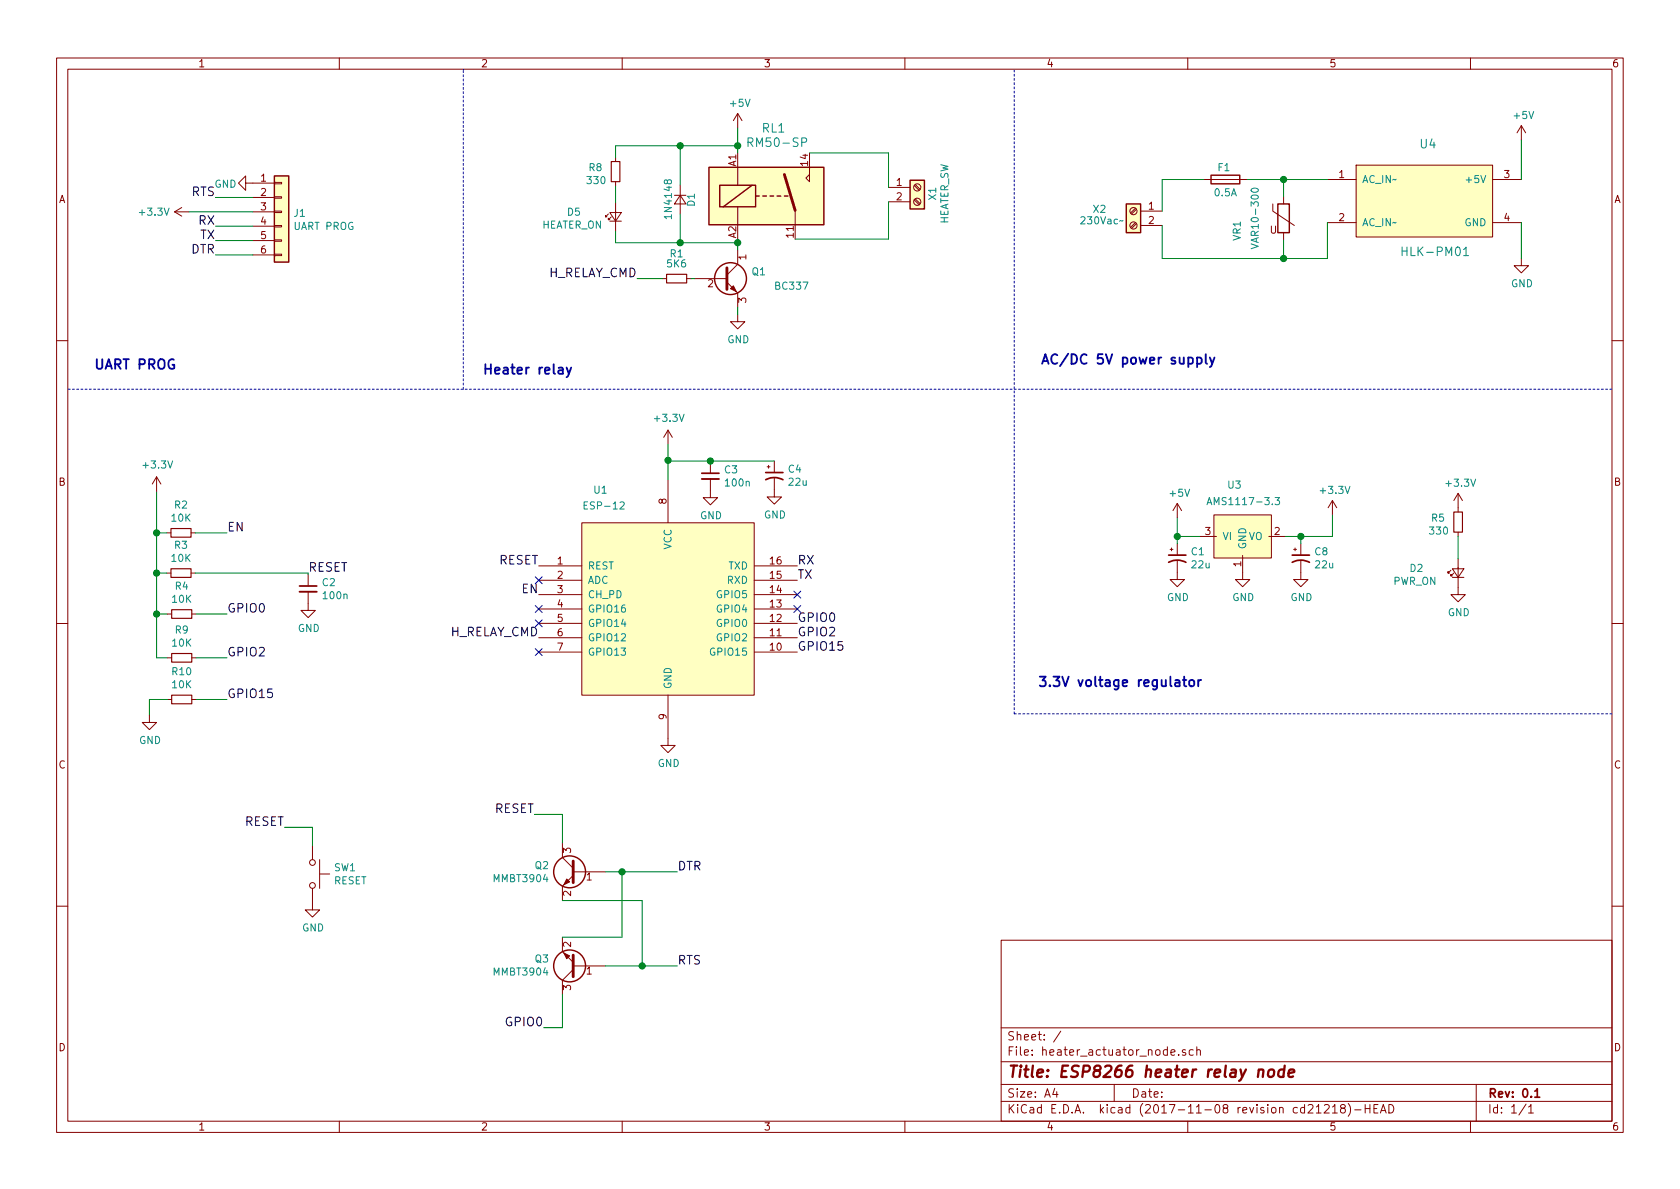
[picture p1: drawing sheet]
EESchema Schematic File Version 4
EELAYER 26 0
EELAYER END
$Descr A4 11693 8268
encoding utf-8
Sheet 1 1
Title "ESP8266 heater relay node"
Date ""
Rev "0.1"
Comp ""
Comment1 ""
Comment2 ""
Comment3 ""
Comment4 ""
$EndDescr
$Comp
L heater_actuator_node-archive:GND #PWR012
U 1 1
P 8650 3975
F 0 "#PWR012" H 8650 3725 50  0001 C CNN
F 1 "GND" H 8655 3802 50  0000 C CNN
F 2 "" H 8650 3975 50  0000 C CNN
F 3 "" H 8650 3975 50  0000 C CNN
	1    8650 3975
	1    0    0    -1  
$EndComp
$Comp
L heater_actuator_node-archive:CP1_Small C8
U 1 1
P 9055 3875
F 0 "C8" H 9146 3921 50  0000 L CNN
F 1 "22u" H 9146 3830 50  0000 L CNN
F 2 "Capacitors_Tantalum_SMD:CP_Tantalum_Case-B_EIA-3528-21_Hand" H 9146 3784 50  0001 L CNN
F 3 "" H 9055 3875 50  0000 C CNN
	1    9055 3875
	1    0    0    -1  
$EndComp
$Comp
L heater_actuator_node-archive:GND #PWR013
U 1 1
P 9055 3975
F 0 "#PWR013" H 9055 3725 50  0001 C CNN
F 1 "GND" H 9060 3802 50  0000 C CNN
F 2 "" H 9055 3975 50  0000 C CNN
F 3 "" H 9055 3975 50  0000 C CNN
	1    9055 3975
	1    0    0    -1  
$EndComp
$Comp
L heater_actuator_node-archive:+3.3V #PWR014
U 1 1
P 9275 3575
F 0 "#PWR014" H 9275 3425 50  0001 C CNN
F 1 "+3.3V" H 9290 3748 50  0000 C CNN
F 2 "" H 9275 3575 50  0000 C CNN
F 3 "" H 9275 3575 50  0000 C CNN
	1    9275 3575
	1    0    0    -1  
$EndComp
$Comp
L heater_actuator_node-archive:+5V #PWR015
U 1 1
P 8195 3595
F 0 "#PWR015" H 8195 3445 50  0001 C CNN
F 1 "+5V" H 8210 3768 50  0000 C CNN
F 2 "" H 8195 3595 50  0000 C CNN
F 3 "" H 8195 3595 50  0000 C CNN
	1    8195 3595
	1    0    0    -1  
$EndComp
Text Notes 7220 4785 0    67   ~ 13
3.3V voltage regulator
Text Notes 650  2575 0    67   ~ 13
UART PROG
$Comp
L heater_actuator_node-archive:LED_Small D5
U 1 1
P 4285 1500
F 0 "D5" V 4315 1790 50  0000 C CNN
F 1 "HEATER_ON" V 4225 1800 50  0000 C CNN
F 2 "LEDs:LED_D3.0mm" V 4285 1500 50  0001 C CNN
F 3 "" V 4285 1500 50  0000 C CNN
	1    4285 1500
	0    -1   -1   0   
$EndComp
$Comp
L heater_actuator_node-archive:R_Small R8
U 1 1
P 4285 1185
F 0 "R8" H 4145 1215 50  0000 C CNN
F 1 "330" H 4150 1125 50  0000 C CNN
F 2 "Resistors_ThroughHole:R_Axial_DIN0204_L3.6mm_D1.6mm_P7.62mm_Horizontal" V 4181 1185 50  0001 C CNN
F 3 "" H 4285 1185 50  0000 C CNN
	1    4285 1185
	1    0    0    -1  
$EndComp
Text Notes 3355 2610 0    67   ~ 13
Heater relay
$Comp
L heater_actuator_node-archive:D_Small D1
U 1 1
P 4735 1380
F 0 "D1" H 4685 1460 50  0000 L CNN
F 1 "1N4148" H 4585 1300 50  0000 L CNN
F 2 "Diodes_ThroughHole:D_DO-35_SOD27_P10.16mm_Horizontal" V 4735 1380 50  0001 C CNN
F 3 "" V 4735 1380 50  0000 C CNN
	1    4735 1380
	0    1    1    0   
$EndComp
$Comp
L heater_actuator_node-archive:+5V #PWR018
U 1 1
P 5135 880
F 0 "#PWR018" H 5135 730 50  0001 C CNN
F 1 "+5V" H 5150 1053 50  0000 C CNN
F 2 "" H 5135 880 50  0000 C CNN
F 3 "" H 5135 880 50  0000 C CNN
	1    5135 880 
	1    0    0    -1  
$EndComp
$Comp
L heater_actuator_node-archive:Q_NPN_CBE Q1
U 1 1
P 5035 1930
F 0 "Q1" H 5335 1980 50  0000 R CNN
F 1 "BC337" H 5635 1880 50  0000 R CNN
F 2 "TO_SOT_Packages_THT:TO-92_Molded_Narrow" H 5235 2030 50  0001 C CNN
F 3 "" H 5035 1930 50  0000 C CNN
	1    5035 1930
	1    0    0    -1  
$EndComp
$Comp
L heater_actuator_node-archive:R_Small R1
U 1 1
P 4710 1930
F 0 "R1" V 4535 1930 50  0000 C CNN
F 1 "5K6" V 4605 1930 50  0000 C CNN
F 2 "Resistors_SMD:R_0805_HandSoldering" V 4606 1930 50  0001 C CNN
F 3 "" H 4710 1930 50  0000 C CNN
	1    4710 1930
	0    1    1    0   
$EndComp
$Comp
L heater_actuator_node-archive:GND #PWR019
U 1 1
P 5135 2180
F 0 "#PWR019" H 5135 1930 50  0001 C CNN
F 1 "GND" H 5140 2007 50  0000 C CNN
F 2 "" H 5135 2180 50  0000 C CNN
F 3 "" H 5135 2180 50  0000 C CNN
	1    5135 2180
	1    0    0    -1  
$EndComp
Text Label 4435 1930 2    60   ~ 0
H_RELAY_CMD
$Comp
L heater_actuator_node-archive:Screw_Terminal_01x02 X1
U 1 1
P 6385 1295
F 0 "X1" V 6490 1250 50  0000 C CNN
F 1 "HEATER_SW" V 6575 1250 50  0000 C CNN
F 2 "Terminal_Blocks:TerminalBlock_Pheonix_PT-3.5mm_2pol" H 6385 1295 50  0001 C CNN
F 3 "" H 6385 1295 50  0000 C CNN
	1    6385 1295
	1    0    0    -1  
$EndComp
Text Notes 7240 2540 0    67   ~ 13
AC/DC 5V power supply
$Comp
L heater_actuator_node-archive:HLK-PM01 U4
U 1 1
P 9940 1390
F 0 "U4" H 9940 1790 60  0000 C CNN
F 1 "HLK-PM01" H 9990 1040 60  0000 C CNN
F 2 "myfootprints:HLK-PM01" H 9940 1390 60  0001 C CNN
F 3 "" H 9940 1390 60  0000 C CNN
	1    9940 1390
	1    0    0    -1  
$EndComp
$Comp
L heater_actuator_node-archive:+5V #PWR020
U 1 1
P 10590 965
F 0 "#PWR020" H 10590 815 50  0001 C CNN
F 1 "+5V" H 10605 1138 50  0000 C CNN
F 2 "" H 10590 965 50  0000 C CNN
F 3 "" H 10590 965 50  0000 C CNN
	1    10590 965 
	1    0    0    -1  
$EndComp
$Comp
L heater_actuator_node-archive:GND #PWR021
U 1 1
P 10590 1790
F 0 "#PWR021" H 10590 1540 50  0001 C CNN
F 1 "GND" H 10595 1617 50  0000 C CNN
F 2 "" H 10590 1790 50  0000 C CNN
F 3 "" H 10590 1790 50  0000 C CNN
	1    10590 1790
	1    0    0    -1  
$EndComp
$Comp
L heater_actuator_node-archive:Screw_Terminal_01x02 X2
U 1 1
P 7890 1460
F 0 "X2" H 8125 1475 50  0000 C CNN
F 1 "230Vac~~" H 8110 1395 50  0000 C CNN
F 2 "Terminal_Blocks:TerminalBlock_Pheonix_PT-3.5mm_2pol" H 7890 1460 50  0001 C CNN
F 3 "" H 7890 1460 50  0000 C CNN
	1    7890 1460
	-1   0    0    -1  
$EndComp
$Comp
L heater_actuator_node-archive:RM50-SP RL1
U 1 1
P 5335 1355
F 0 "RL1" H 5385 1830 60  0000 C CNN
F 1 "RM50-SP" H 5410 1730 60  0000 C CNN
F 2 "myfootprints:RM50_SP" H 5335 1355 60  0001 C CNN
F 3 "" H 5335 1355 60  0000 C CNN
	1    5335 1355
	1    0    0    -1  
$EndComp
$Comp
L heater_actuator_node-archive:Fuse F1
U 1 1
P 8530 1240
F 0 "F1" V 8445 1230 50  0000 C CNN
F 1 "0.5A" V 8620 1240 50  0000 C CNN
F 2 "Fuse_Holders_and_Fuses:Fuseholder5x20_horiz_open_lateral_Type-II" H 8530 1240 50  0001 C CNN
F 3 "" H 8530 1240 50  0000 C CNN
	1    8530 1240
	0    1    1    0   
$EndComp
$Comp
L heater_actuator_node-archive:Varistor VR1
U 1 1
P 8935 1510
F 0 "VR1" V 8610 1350 50  0000 L CNN
F 1 "VAR10-300" V 8735 1290 50  0000 L CNN
F 2 "Varistors:RV_Disc_D12_W6.3_P7.5" H 8935 1510 50  0001 C CNN
F 3 "" H 8935 1510 50  0000 C CNN
	1    8935 1510
	1    0    0    -1  
$EndComp
$Comp
L heater_actuator_node-archive:AMS1117 U3
U 1 1
P 8750 3725
F 0 "U3" H 8540 4085 50  0000 L CNN
F 1 "AMS1117-3.3" H 8395 3970 50  0000 L CNN
F 2 "TO_SOT_Packages_SMD:SOT-223" H 8750 3725 50  0001 L CNN
F 3 "" H 8750 3725 60  0001 C CNN
	1    8750 3725
	1    0    0    -1  
$EndComp
$Comp
L heater_actuator_node-archive:ESP-12 U1
U 1 1
P 4650 4230
F 0 "U1" H 4180 5060 50  0000 C CNN
F 1 "ESP-12" H 4205 4950 50  0000 C CNN
F 2 "myfootprints.pretty:ESP-12" H 4650 4230 50  0001 C CNN
F 3 "" H 4650 4230 50  0001 C CNN
	1    4650 4230
	1    0    0    -1  
$EndComp
$Comp
L heater_actuator_node-archive:CP1_Small C1
U 1 1
P 8195 3875
F 0 "C1" H 8286 3921 50  0000 L CNN
F 1 "22u" H 8286 3830 50  0000 L CNN
F 2 "Capacitors_Tantalum_SMD:CP_Tantalum_Case-B_EIA-3528-21_Hand" H 8286 3784 50  0001 L CNN
F 3 "" H 8195 3875 50  0000 C CNN
	1    8195 3875
	1    0    0    -1  
$EndComp
$Comp
L heater_actuator_node-archive:GND #PWR01
U 1 1
P 8195 3975
F 0 "#PWR01" H 8195 3725 50  0001 C CNN
F 1 "GND" H 8200 3802 50  0000 C CNN
F 2 "" H 8195 3975 50  0000 C CNN
F 3 "" H 8195 3975 50  0000 C CNN
	1    8195 3975
	1    0    0    -1  
$EndComp
$Comp
L heater_actuator_node-archive:GND #PWR02
U 1 1
P 4650 5130
F 0 "#PWR02" H 4650 4880 50  0001 C CNN
F 1 "GND" H 4655 4957 50  0000 C CNN
F 2 "" H 4650 5130 50  0000 C CNN
F 3 "" H 4650 5130 50  0000 C CNN
	1    4650 5130
	1    0    0    -1  
$EndComp
$Comp
L heater_actuator_node-archive:Conn_01x06 J1
U 1 1
P 1960 1465
F 0 "J1" H 2040 1457 50  0000 L CNN
F 1 "UART PROG" H 2040 1366 50  0000 L CNN
F 2 "Pin_Headers:Pin_Header_Straight_1x06_Pitch2.54mm" H 1960 1465 50  0001 C CNN
F 3 "~" H 1960 1465 50  0001 C CNN
	1    1960 1465
	1    0    0    -1  
$EndComp
$Comp
L heater_actuator_node-archive:GND #PWR06
U 1 1
P 1760 1265
F 0 "#PWR06" H 1760 1015 50  0001 C CNN
F 1 "GND" V 1765 1075 50  0000 C CNN
F 2 "" H 1760 1265 50  0000 C CNN
F 3 "" H 1760 1265 50  0000 C CNN
	1    1760 1265
	0    1    1    0   
$EndComp
Wire Notes Line
	475  2700 11225 2700
Wire Wire Line
	8950 3725 9055 3725
Wire Wire Line
	9055 3725 9055 3775
Wire Wire Line
	9275 3725 9275 3575
Connection ~ 9055 3725
Wire Wire Line
	8195 3725 8350 3725
Wire Wire Line
	8195 3595 8195 3725
Wire Wire Line
	4735 1005 4735 1280
Wire Wire Line
	4735 1480 4735 1680
Wire Wire Line
	5135 880  5135 1005
Wire Wire Line
	5135 1655 5135 1680
Wire Wire Line
	4285 1680 4735 1680
Connection ~ 5135 1680
Wire Wire Line
	4285 1005 4735 1005
Connection ~ 5135 1005
Wire Wire Line
	4810 1930 4835 1930
Wire Wire Line
	5135 2130 5135 2180
Wire Wire Line
	4610 1930 4435 1930
Wire Wire Line
	5635 1055 6185 1055
Wire Wire Line
	6185 1655 5535 1655
Wire Wire Line
	10590 965  10590 1240
Wire Wire Line
	10590 1540 10590 1790
Wire Wire Line
	8680 1240 8935 1240
Wire Wire Line
	9240 1790 9240 1540
Wire Wire Line
	8090 1790 8935 1790
Wire Wire Line
	8090 1240 8380 1240
Wire Wire Line
	8090 1240 8090 1460
Wire Wire Line
	8090 1560 8090 1790
Wire Wire Line
	6185 1055 6185 1295
Wire Wire Line
	6185 1395 6185 1655
Wire Wire Line
	8935 1240 8935 1360
Connection ~ 8935 1240
Wire Wire Line
	8935 1660 8935 1790
Connection ~ 8935 1790
Wire Notes Line
	3225 2700 3225 475 
Wire Notes Line
	3225 475  3230 475 
Connection ~ 8195 3725
Wire Wire Line
	1760 1365 1500 1365
Wire Wire Line
	1760 1565 1500 1565
Wire Wire Line
	1760 1665 1500 1665
Wire Wire Line
	1760 1765 1500 1765
$Comp
L heater_actuator_node-archive:+3.3V #PWR05
U 1 1
P 1315 1465
F 0 "#PWR05" H 1315 1315 50  0001 C CNN
F 1 "+3.3V" V 1310 1710 50  0000 C CNN
F 2 "" H 1315 1465 50  0000 C CNN
F 3 "" H 1315 1465 50  0000 C CNN
	1    1315 1465
	0    -1   -1   0   
$EndComp
Text Label 1500 1365 2    60   ~ 0
RTS
Text Label 1500 1565 2    60   ~ 0
RX
Wire Wire Line
	1760 1465 1315 1465
Text Label 1500 1665 2    60   ~ 0
TX
Text Label 1500 1765 2    60   ~ 0
DTR
$Comp
L heater_actuator_node-archive:R_Small R2
U 1 1
P 1260 3700
F 0 "R2" V 1064 3700 50  0000 C CNN
F 1 "10K" V 1155 3700 50  0000 C CNN
F 2 "Resistors_SMD:R_0805_HandSoldering" H 1260 3700 50  0001 C CNN
F 3 "" H 1260 3700 50  0001 C CNN
	1    1260 3700
	0    1    1    0   
$EndComp
$Comp
L heater_actuator_node-archive:R_Small R3
U 1 1
P 1260 3980
F 0 "R3" V 1064 3980 50  0000 C CNN
F 1 "10K" V 1155 3980 50  0000 C CNN
F 2 "Resistors_SMD:R_0805_HandSoldering" H 1260 3980 50  0001 C CNN
F 3 "" H 1260 3980 50  0001 C CNN
	1    1260 3980
	0    1    1    0   
$EndComp
$Comp
L heater_actuator_node-archive:R_Small R4
U 1 1
P 1265 4265
F 0 "R4" V 1069 4265 50  0000 C CNN
F 1 "10K" V 1160 4265 50  0000 C CNN
F 2 "Resistors_SMD:R_0805_HandSoldering" H 1265 4265 50  0001 C CNN
F 3 "" H 1265 4265 50  0001 C CNN
	1    1265 4265
	0    1    1    0   
$EndComp
$Comp
L heater_actuator_node-archive:R_Small R9
U 1 1
P 1265 4570
F 0 "R9" V 1069 4570 50  0000 C CNN
F 1 "10K" V 1160 4570 50  0000 C CNN
F 2 "Resistors_SMD:R_0805_HandSoldering" H 1265 4570 50  0001 C CNN
F 3 "" H 1265 4570 50  0001 C CNN
	1    1265 4570
	0    1    1    0   
$EndComp
$Comp
L heater_actuator_node-archive:R_Small R10
U 1 1
P 1265 4860
F 0 "R10" V 1069 4860 50  0000 C CNN
F 1 "10K" V 1160 4860 50  0000 C CNN
F 2 "Resistors_SMD:R_0805_HandSoldering" H 1265 4860 50  0001 C CNN
F 3 "" H 1265 4860 50  0001 C CNN
	1    1265 4860
	0    1    1    0   
$EndComp
Wire Wire Line
	1090 4570 1165 4570
Wire Wire Line
	1090 3410 1090 3700
Wire Wire Line
	1090 3700 1160 3700
Wire Wire Line
	1090 3980 1160 3980
Connection ~ 1090 3980
Wire Wire Line
	1165 4265 1090 4265
Connection ~ 1090 4265
Connection ~ 1090 3700
$Comp
L heater_actuator_node-archive:+3.3V #PWR09
U 1 1
P 4650 3085
F 0 "#PWR09" H 4650 2935 50  0001 C CNN
F 1 "+3.3V" H 4655 3270 50  0000 C CNN
F 2 "" H 4650 3085 50  0000 C CNN
F 3 "" H 4650 3085 50  0000 C CNN
	1    4650 3085
	1    0    0    -1  
$EndComp
$Comp
L heater_actuator_node-archive:+3.3V #PWR04
U 1 1
P 1090 3410
F 0 "#PWR04" H 1090 3260 50  0001 C CNN
F 1 "+3.3V" H 1095 3595 50  0000 C CNN
F 2 "" H 1090 3410 50  0000 C CNN
F 3 "" H 1090 3410 50  0000 C CNN
	1    1090 3410
	1    0    0    -1  
$EndComp
Wire Wire Line
	1360 3700 1580 3700
Wire Wire Line
	1360 3980 2145 3980
Wire Wire Line
	1365 4265 1580 4265
Wire Wire Line
	1365 4570 1580 4570
Wire Wire Line
	1365 4860 1580 4860
Wire Wire Line
	1165 4860 1040 4860
Wire Wire Line
	1040 4860 1040 4970
$Comp
L heater_actuator_node-archive:GND #PWR03
U 1 1
P 1040 4970
F 0 "#PWR03" H 1040 4720 50  0001 C CNN
F 1 "GND" H 1045 4797 50  0000 C CNN
F 2 "" H 1040 4970 50  0000 C CNN
F 3 "" H 1040 4970 50  0000 C CNN
	1    1040 4970
	1    0    0    -1  
$EndComp
$Comp
L heater_actuator_node-archive:C_Small C2
U 1 1
P 2145 4090
F 0 "C2" H 2237 4136 50  0000 L CNN
F 1 "100n" H 2237 4045 50  0000 L CNN
F 2 "Capacitors_SMD:C_0805_HandSoldering" H 2145 4090 50  0001 C CNN
F 3 "" H 2145 4090 50  0001 C CNN
	1    2145 4090
	1    0    0    -1  
$EndComp
Wire Wire Line
	2145 3980 2145 3990
$Comp
L heater_actuator_node-archive:GND #PWR07
U 1 1
P 2145 4190
F 0 "#PWR07" H 2145 3940 50  0001 C CNN
F 1 "GND" H 2150 4017 50  0000 C CNN
F 2 "" H 2145 4190 50  0000 C CNN
F 3 "" H 2145 4190 50  0000 C CNN
	1    2145 4190
	1    0    0    -1  
$EndComp
Text Label 2145 3980 0    60   ~ 0
RESET
Text Label 1580 3700 0    60   ~ 0
EN
Text Label 1580 4265 0    60   ~ 0
GPIO0
Text Label 1580 4570 0    60   ~ 0
GPIO2
Text Label 1580 4860 0    60   ~ 0
GPIO15
Text Label 3750 3930 2    60   ~ 0
RESET
NoConn ~ 3750 4030
Text Label 3750 4130 2    60   ~ 0
EN
Text Label 5550 4330 0    60   ~ 0
GPIO0
Text Label 5550 4430 0    60   ~ 0
GPIO2
Text Label 5550 4530 0    60   ~ 0
GPIO15
Text Label 5550 4030 0    60   ~ 0
TX
Text Label 5550 3930 0    60   ~ 0
RX
$Comp
L heater_actuator_node-archive:C_Small C3
U 1 1
P 4945 3305
F 0 "C3" H 5037 3351 50  0000 L CNN
F 1 "100n" H 5037 3260 50  0000 L CNN
F 2 "Capacitors_SMD:C_0805_HandSoldering" H 4945 3305 50  0001 C CNN
F 3 "" H 4945 3305 50  0001 C CNN
	1    4945 3305
	1    0    0    -1  
$EndComp
$Comp
L heater_actuator_node-archive:CP1_Small C4
U 1 1
P 5390 3300
F 0 "C4" H 5481 3346 50  0000 L CNN
F 1 "22u" H 5481 3255 50  0000 L CNN
F 2 "Capacitors_Tantalum_SMD:CP_Tantalum_Case-B_EIA-3528-21_Reflow" H 5390 3300 50  0001 C CNN
F 3 "" H 5390 3300 50  0001 C CNN
	1    5390 3300
	1    0    0    -1  
$EndComp
Wire Wire Line
	4650 3200 4945 3200
Wire Wire Line
	4945 3200 4945 3205
Connection ~ 4650 3195
Connection ~ 4945 3200
$Comp
L heater_actuator_node-archive:GND #PWR010
U 1 1
P 4945 3405
F 0 "#PWR010" H 4945 3155 50  0001 C CNN
F 1 "GND" H 4950 3232 50  0000 C CNN
F 2 "" H 4945 3405 50  0000 C CNN
F 3 "" H 4945 3405 50  0000 C CNN
	1    4945 3405
	1    0    0    -1  
$EndComp
$Comp
L heater_actuator_node-archive:GND #PWR011
U 1 1
P 5390 3400
F 0 "#PWR011" H 5390 3150 50  0001 C CNN
F 1 "GND" H 5395 3227 50  0000 C CNN
F 2 "" H 5390 3400 50  0000 C CNN
F 3 "" H 5390 3400 50  0000 C CNN
	1    5390 3400
	1    0    0    -1  
$EndComp
$Comp
L heater_actuator_node-archive:SW_Push SW1
U 1 1
P 2175 6075
F 0 "SW1" V 2129 6223 50  0000 L CNN
F 1 "RESET" V 2220 6223 50  0000 L CNN
F 2 "Buttons_Switches_THT:SW_PUSH_6mm" H 2175 6275 50  0001 C CNN
F 3 "" H 2175 6275 50  0001 C CNN
	1    2175 6075
	0    1    1    0   
$EndComp
$Comp
L heater_actuator_node-archive:GND #PWR08
U 1 1
P 2175 6275
F 0 "#PWR08" H 2175 6025 50  0001 C CNN
F 1 "GND" H 2180 6102 50  0000 C CNN
F 2 "" H 2175 6275 50  0000 C CNN
F 3 "" H 2175 6275 50  0000 C CNN
	1    2175 6275
	1    0    0    -1  
$EndComp
Wire Wire Line
	2175 5875 2175 5750
Wire Wire Line
	2175 5750 1980 5750
Text Label 1980 5750 2    60   ~ 0
RESET
$Comp
L heater_actuator_node-archive:MMBT3904 Q2
U 1 1
P 4015 6060
F 0 "Q2" H 4205 6106 50  0000 L CNN
F 1 "MMBT3904" H 4205 6015 50  0000 L CNN
F 2 "TO_SOT_Packages_SMD:SOT-23" H 4215 5985 50  0001 L CIN
F 3 "https://www.fairchildsemi.com/datasheets/2N/2N3904.pdf" H 4015 6060 50  0001 L CNN
	1    4015 6060
	-1   0    0    -1  
$EndComp
$Comp
L heater_actuator_node-archive:MMBT3904 Q3
U 1 1
P 4015 6715
F 0 "Q3" H 4205 6669 50  0000 L CNN
F 1 "MMBT3904" H 4205 6760 50  0000 L CNN
F 2 "TO_SOT_Packages_SMD:SOT-23" H 4215 6640 50  0001 L CIN
F 3 "https://www.fairchildsemi.com/datasheets/2N/2N3904.pdf" H 4015 6715 50  0001 L CNN
	1    4015 6715
	-1   0    0    1   
$EndComp
Wire Wire Line
	3915 6515 4330 6515
Wire Wire Line
	4330 6515 4330 6060
Wire Wire Line
	4215 6060 4330 6060
Wire Wire Line
	4215 6715 4470 6715
Wire Wire Line
	4470 6715 4470 6260
Wire Wire Line
	4470 6260 3915 6260
Connection ~ 4330 6060
Connection ~ 4470 6715
Text Label 3720 5660 2    60   ~ 0
RESET
Wire Wire Line
	3915 6915 3915 7145
Wire Wire Line
	3915 7145 3785 7145
Text Label 3785 7145 2    60   ~ 0
GPIO0
Wire Wire Line
	3915 5860 3915 5660
Wire Wire Line
	3915 5660 3720 5660
Text Label 4715 6060 0    60   ~ 0
DTR
Text Label 4715 6715 0    60   ~ 0
RTS
Text Label 3750 4430 2    60   ~ 0
H_RELAY_CMD
NoConn ~ 3750 4230
NoConn ~ 3750 4330
NoConn ~ 5550 4130
NoConn ~ 5550 4230
NoConn ~ 3750 4530
Wire Wire Line
	4285 1285 4285 1400
Wire Wire Line
	4285 1680 4285 1600
Connection ~ 4735 1680
Wire Wire Line
	4285 1005 4285 1085
Connection ~ 4735 1005
Wire Notes Line
	11220 4960 7060 4960
Wire Notes Line
	7060 4960 7060 475 
$Comp
L heater_actuator_node-archive:R_Small R5
U 1 1
P 10150 3625
F 0 "R5" H 10010 3655 50  0000 C CNN
F 1 "330" H 10015 3565 50  0000 C CNN
F 2 "Resistors_ThroughHole:R_Axial_DIN0204_L3.6mm_D1.6mm_P7.62mm_Horizontal" V 10046 3625 50  0001 C CNN
F 3 "" H 10150 3625 50  0000 C CNN
	1    10150 3625
	1    0    0    -1  
$EndComp
$Comp
L heater_actuator_node-archive:LED_Small D2
U 1 1
P 10150 3980
F 0 "D2" V 10180 4270 50  0000 C CNN
F 1 "PWR_ON" V 10090 4280 50  0000 C CNN
F 2 "LEDs:LED_D3.0mm" V 10150 3980 50  0001 C CNN
F 3 "" V 10150 3980 50  0000 C CNN
	1    10150 3980
	0    -1   -1   0   
$EndComp
$Comp
L heater_actuator_node-archive:GND #PWR017
U 1 1
P 10150 4080
F 0 "#PWR017" H 10150 3830 50  0001 C CNN
F 1 "GND" H 10155 3907 50  0000 C CNN
F 2 "" H 10150 4080 50  0000 C CNN
F 3 "" H 10150 4080 50  0000 C CNN
	1    10150 4080
	1    0    0    -1  
$EndComp
Wire Wire Line
	10150 3725 10150 3880
$Comp
L heater_actuator_node-archive:+3.3V #PWR016
U 1 1
P 10150 3525
F 0 "#PWR016" H 10150 3375 50  0001 C CNN
F 1 "+3.3V" H 10165 3698 50  0000 C CNN
F 2 "" H 10150 3525 50  0000 C CNN
F 3 "" H 10150 3525 50  0000 C CNN
	1    10150 3525
	1    0    0    -1  
$EndComp
Wire Wire Line
	9055 3725 9275 3725
Wire Wire Line
	5135 1680 5135 1730
Wire Wire Line
	5135 1005 5135 1055
Wire Wire Line
	8935 1240 9240 1240
Wire Wire Line
	8935 1790 9240 1790
Wire Wire Line
	8195 3725 8195 3775
Wire Wire Line
	1090 3980 1090 4265
Wire Wire Line
	1090 4265 1090 4570
Wire Wire Line
	1090 3700 1090 3980
Wire Wire Line
	4945 3200 5390 3200
Wire Wire Line
	4330 6060 4715 6060
Wire Wire Line
	4470 6715 4715 6715
Wire Wire Line
	4735 1680 5135 1680
Wire Wire Line
	4735 1005 5135 1005
Wire Wire Line
	4650 3085 4650 3330
$EndSCHEMATC
